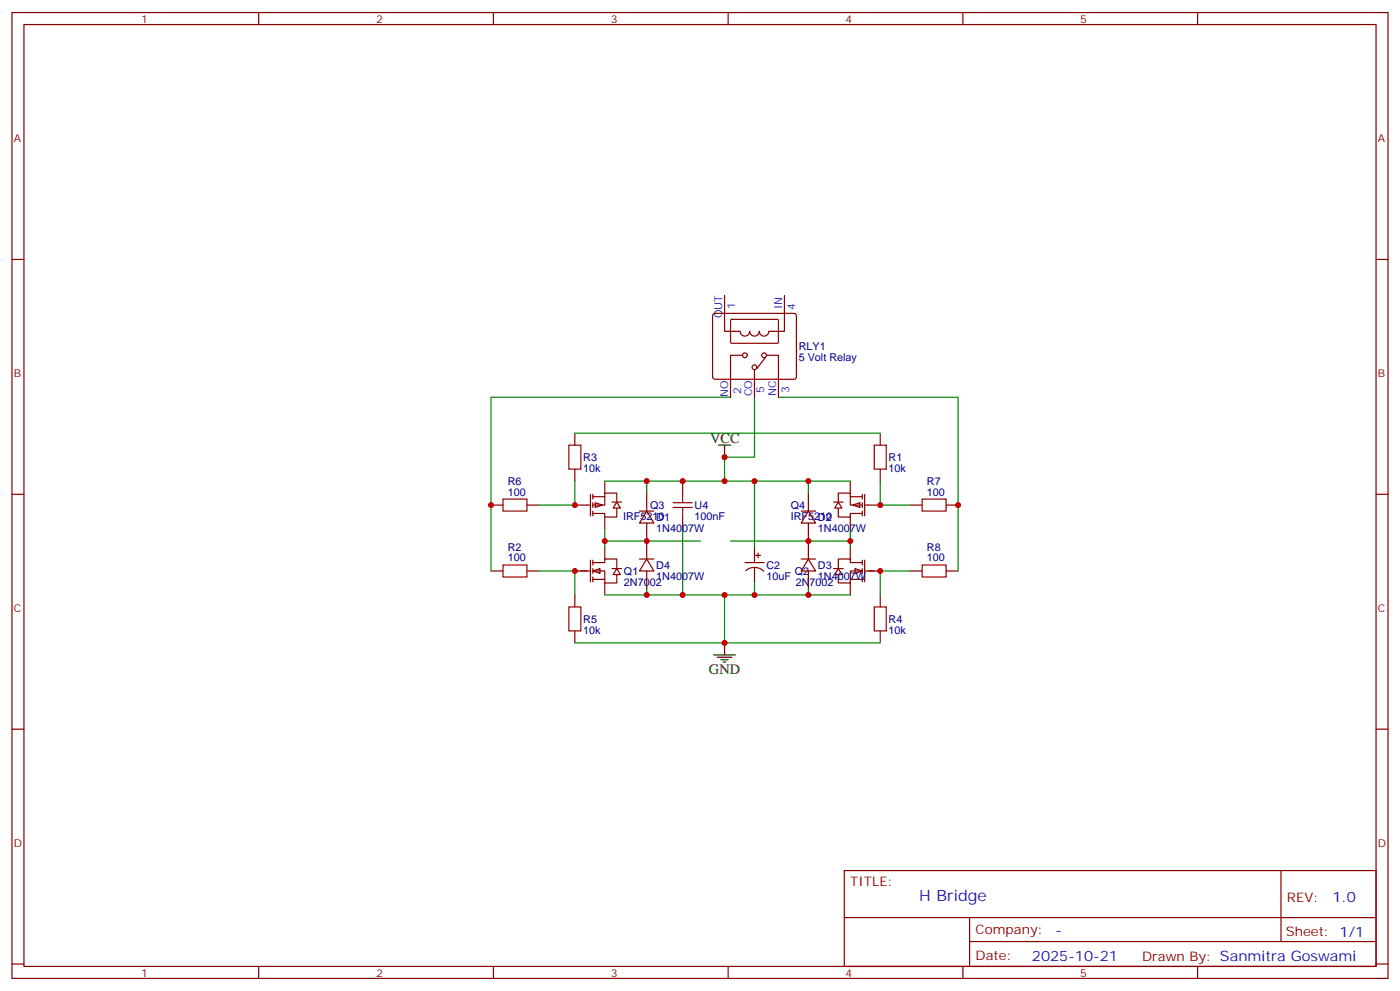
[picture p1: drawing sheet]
<svg xmlns="http://www.w3.org/2000/svg" width="412mm" height="292mm" viewBox="0 0 412 292" stroke-linecap="round" stroke-linejoin="round" font-family="sans-serif">
<g fill="none" stroke="#870000" stroke-width=".35">
<path d="M3.5 3.7h405.4v284.3h-405.4zM7.1 7.2h398.2v277.3h-398.2zM76.2 3.7v3.5M145.3 3.7v3.5M214.5 3.7v3.5M283.6 3.7v3.5M352.8 3.7v3.5M3.5 76.4h3.6M405.3 76.4h3.6M3.5 145.5h3.6M405.3 145.5h3.6M3.5 214.7h3.6"/>
<path d="M405.3 214.7h3.6M248.7 256.3h156.6v28.2h-156.6zM377.3 256.3v20.9M248.7 270.1h156.5M285.6 277.2h119.6M285.6 270.1v14.2M3.5 283.8h3.6M76.2 284.5v3.5M145.3 284.5v3.5M214.5 284.5v3.5M283.6 284.5v3.5M352.8 284.5v3.5"/>
<path d="M405.3 283.8h3.6"/>
</g>
<g fill="#fff" stroke="#870000" stroke-width=".35">
<path d="M174.6 168.1l2.1-.7v1.4z"/>
<path d="M181.7 167.4l1 1.8h-2.1z"/>
</g>
<path d="M169.3 168.1h4.6M173.9 164.9v6.4M174.6 165.6h3.6v-1h3.5v2.8M174.6 168.1h3.6v3.5h3.5v-2.4M174.6 170.6h3.6M174.6 164.9v1.4M174.6 167.4v1.4M174.6 169.9v1.4M178.2 161v3.6M178.2 171.6v3.6M180.3 167.4h2.8" fill="none" stroke="#870000" stroke-width=".35"/>
<g fill="#fff" stroke="#870000" stroke-width=".35">
<path d="M251.9 167.4l2.1 .7-2.1 .7z"/>
<path d="M246.9 167.4l1.1 1.8h-2.1z"/>
</g>
<g fill="none" stroke="#870000" stroke-width=".35">
<path d="M169.3 148.7h4.6M173.9 145.5v6.4M174.6 146.2h3.6M174.6 145.5v1.4M174.6 148v1.4M174.6 150.5v1.4M175.3 148l2.1 .7-2.1 .7zM178.2 141.6v3.6M178.2 152.2v3.6M181.7 149.4v2.8h-3.5v-1h-3.6M181.7 147.6v-2.4h-3.5v3.5h-3.6M245.5 167.4h2.9"/>
<path d="M250.5 170.6h3.5M250.5 161v3.6M250.5 171.6v3.6M254 165.6h-3.5v-1h-3.6v2.8M254 168.1h-3.5v3.5h-3.6v-2.4M254 164.9v1.4M254 167.4v1.4M254 169.9v1.4M254.7 164.9v6.4M254.7 168.1h4.6"/>
</g>
<path d="M181.7 147.8l1 1.8h-2.1z" fill="#fff" stroke="#870000" stroke-width=".35"/>
<path d="M180.3 147.8h2.8M246.9 149.4v2.8h3.6v-1h3.5M246.9 147.6v-2.4h3.6v3.5h3.5M250.5 146.2h3.5M250.5 141.6v3.6M250.5 152.2v3.6M251.2 148.7l2.1-.7v1.4zM254 145.5v1.4M254 148v1.4M254 150.5v1.4M254.7 145.5v6.4M254.7 148.7h4.6" fill="none" stroke="#870000" stroke-width=".35"/>
<path d="M246.9 147.8l1.1 1.8h-2.1z" fill="#fff" stroke="#870000" stroke-width=".35"/>
<g fill="none" stroke="#870000" stroke-width=".35">
<path d="M210.1 92.5l.5-.2h23.3l.5 .2 .2 .5v17.9l-.2 .5-.5 .3h-23.3l-.5-.3-.2-.5v-17.9zM213.4 87v10.5h4.6a1.41 1.41 0 0 0 1.4 1.5 1.41 1.41 0 0 0 1.4-1.5 1.41 1.41 0 0 0 1.5 1.5 1.41 1.41 0 0 0 1.4-1.5 1.41 1.41 0 0 0 1.4 1.5 1.41 1.41 0 0 0 1.4-1.5h4.6v-10.5M218.7 104.6h-3.5v12.3M222.2 108.8v8.1M225.4 105.3l-2.4 3.2M225.8 104.6h3.5v12.3M169.3 127.5v3.6M169.3 138.1v3.5M259.3 127.5v3.6M259.3 138.1v3.5M144.6 148.7h3.6M155.2 148.7h3.5"/>
<path d="M188.4 150.5h4.2M190.5 150.5l2.1 3.5h-4.2zM190.5 145.2v5.3M190.5 154v10.6M201.1 141.6v3.6M201.1 152.2v3.6M236 150.5h4.2M238.1 150.5l2.1 3.5h-4.2zM238.1 145.2v5.3M238.1 154v10.6M245.5 147.8h2.9M268.1 148.7h3.5"/>
<path d="M278.7 148.7h3.5M144.6 168.1h3.6M155.2 168.1h3.5M169.3 175.2v3.5M188.4 164.6h4.2M190.5 164.6l2.1 3.5h-4.2zM190.5 168.1v5.3M219.4 165.6h5.7M219.7 168a3.8 3.8 0 0 1 5.3 .2M222.2 164.6v1M222.2 167v1.1M222.6 163.5h1.4"/>
<path d="M223.3 162.8v1.4M236 164.6h4.2M238.1 164.6l2.1 3.5h-4.2zM238.1 168.1v5.3M259.3 175.2v3.5M268.1 168.1h3.5M278.7 168.1h3.5M169.3 185.7v3.6M259.3 185.7v3.6"/>
<circle cx="219.4" cy="104.6" r=".71"/>
<circle cx="222.3" cy="108.1" r=".71"/>
<circle cx="225.1" cy="104.6" r=".71"/>
</g>
<g fill="none" stroke="#008700" stroke-width=".35">
<path d="M215.2 116.9h-70.6v51.2M222.2 116.9v17.7h-8.8v7M229.3 116.9h52.9v51.2M169.3 127.5h90M169.3 141.6v7.1h-10.6M178.2 155.8v5.2M178.2 141.6h72.3M178.2 159.3h28.2M190.5 141.6v3.6M201.1 155.8v19.4M215.2 159.3h35.3M222.2 141.6v19.4"/>
<path d="M238.1 141.6v3.6M250.5 155.8v5.2M259.3 141.6v7.1h8.8M158.7 168.1h10.6v7.1M178.2 175.2h72.3M190.5 173.4v1.8M213.4 175.2v14.1M222.2 171.6v3.6M238.1 173.4v1.8M268.1 168.1h-8.8v7.1M169.3 189.3h90"/>
</g>
<path d="M167.6 131.1h3.5v7h-3.5zM257.5 131.1h3.6v7h-3.6zM148.2 146.9h7v3.6h-7zM198.3 149.4h5.6M198.3 148h5.6M201.1 145.2v2.8M201.1 149.4v2.8M271.6 146.9h7.1v3.6h-7.1zM148.2 166.3h7v3.6h-7zM167.6 178.7h3.5v7h-3.5zM257.5 178.7h3.6v7h-3.6zM271.6 166.3h7.1v3.6h-7.1z" fill="none" stroke="#a10000" stroke-width=".35"/>
<path d="M211.7 131.1h3.5M213.4 131.1v3.5M222.2 161v3.6M222.2 168.1v3.5M210.3 192.8h6.3M211.3 193.5h4.2M212.4 194.2h2.1M213.1 194.9h.7M213.4 189.3v3.5" fill="none" stroke="#000" stroke-width=".35"/>
<path d="M215.3 94.2l.2-.2 13.6 .1 .2 .3-.1 6.5-.2 .2-13.6-.1-.2-.3z" fill="none" stroke="#870f00" stroke-width=".35"/>
<g fill="#c00">
<circle cx="259.3" cy="168.1" r=".88"/>
<circle cx="169.3" cy="168.1" r=".88"/>
<circle cx="213.4" cy="141.6" r=".88"/>
<circle cx="213.4" cy="175.2" r=".88"/>
<circle cx="213.4" cy="189.3" r=".88"/>
<circle cx="169.3" cy="148.7" r=".88"/>
<circle cx="222.3" cy="141.6" r=".88"/>
<circle cx="201.1" cy="175.2" r=".88"/>
<circle cx="222.3" cy="175.2" r=".88"/>
<circle cx="178.2" cy="159.3" r=".88"/>
<circle cx="250.5" cy="159.3" r=".88"/>
<circle cx="259.3" cy="148.7" r=".88"/>
<circle cx="190.5" cy="141.6" r=".88"/>
<circle cx="190.5" cy="175.2" r=".88"/>
<circle cx="238.1" cy="175.2" r=".88"/>
<circle cx="238.1" cy="141.6" r=".88"/>
<circle cx="144.6" cy="148.7" r=".88"/>
<circle cx="282.2" cy="148.7" r=".88"/>
<circle cx="213.4" cy="134.6" r=".88"/>
<circle cx="190.5" cy="159.3" r=".88"/>
<circle cx="238.1" cy="159.3" r=".88"/>
<circle cx="201.1" cy="141.6" r=".88"/>
</g>
<text font-size="4.6" fill="#00f" x="270.8" y="265.3">H Bridge</text>
<g font-size="4.2">
<text x="209.2" y="130.4">VCC</text>
<text x="208.8" y="198.4">GND</text>
</g>
<g font-size="4.2" fill="#00f">
<text x="392.5" y="265.6">1.0</text>
<text x="310.9" y="275.1">-</text>
<text x="304" y="282.9">2025-10-21</text>
</g>
<g font-size="3.9" fill="#800">
<text x="250.5" y="260.9">TITLE:</text>
<text x="379.1" y="265.6">REV:</text>
<text x="287.4" y="275.1">Company:</text>
<text x="378.7" y="275.7">Sheet: 1/1</text>
<text x="287.4" y="282.8">Date:</text>
<text x="336.4" y="282.8">Drawn By: Sanmitra Goswami</text>
</g>
<g font-size="3.2" fill="#800">
<text x="41.6" y="6.7">1</text>
<text x="110.8" y="6.7">2</text>
<text x="179.9" y="6.7">3</text>
<text x="249.1" y="6.7">4</text>
<text x="318.2" y="6.7">5</text>
<text x="4.1" y="41.8">A</text>
<text x="405.9" y="41.8">A</text>
<text x="4.1" y="110.9">B</text>
<text x="405.9" y="110.9">B</text>
<text x="4.1" y="180.1">C</text>
<text x="405.9" y="180.1">C</text>
<text x="4.1" y="249.2">D</text>
<text x="405.9" y="249.2">D</text>
<text x="41.6" y="287.5">1</text>
<text x="110.8" y="287.5">2</text>
<text x="179.9" y="287.5">3</text>
<text x="249.1" y="287.5">4</text>
<text x="318.2" y="287.5">5</text>
</g>
<g font-size="3.2" fill="#00f">
<text x="212.7" y="93.7" transform="rotate(-90 212.7 93.7)">OUT</text>
<text x="216.6" y="90.8" transform="rotate(-90 216.6 90.8)">1</text>
<text x="230.4" y="91" transform="rotate(-90 230.4 91)">IN</text>
<text x="234.2" y="91.2" transform="rotate(-90 234.2 91.2)">4</text>
<text x="214.5" y="116.9" transform="rotate(-90 214.5 116.9)">NO</text>
<text x="218.4" y="116.1" transform="rotate(-90 218.4 116.1)">2</text>
<text x="221.5" y="116.6" transform="rotate(-90 221.5 116.6)">CO</text>
<text x="225.1" y="115.8" transform="rotate(-90 225.1 115.8)">5</text>
<text x="228.6" y="116.6" transform="rotate(-90 228.6 116.6)">NC</text>
<text x="232.5" y="115.8" transform="rotate(-90 232.5 115.8)">3</text>
</g>
<g font-size="3.2" fill="#000080">
<text x="235.3" y="106.2">5 Volt Relay</text>
<text x="235.3" y="103.2">RLY1</text>
<text x="171.8" y="135.9">R3</text>
<text x="261.8" y="135.9">R1</text>
<text x="149.6" y="142.7">R6</text>
<text x="171.8" y="138.9">10k</text>
<text x="261.8" y="138.9">10k</text>
<text x="273.1" y="142.7">R7</text>
<text x="149.6" y="145.9">100</text>
<text x="191.5" y="149.8">Q3</text>
<text x="204.6" y="149.8">U4</text>
<text x="232.9" y="149.9">Q4</text>
<text x="273.1" y="145.9">100</text>
<text x="183.5" y="153">IRF5210</text>
<text x="193.3" y="153.4">D1</text>
<text x="204.6" y="153">100nF</text>
<text x="232.9" y="153">IRF5210</text>
<text x="240.9" y="153.4">D2</text>
<text x="193.3" y="156.6">1N4007W</text>
<text x="240.9" y="156.6">1N4007W</text>
<text x="149.6" y="165.3">100</text>
<text x="149.6" y="162.1">R2</text>
<text x="193.3" y="167.5">D4</text>
<text x="225.8" y="167.5">C2</text>
<text x="240.9" y="167.5">D3</text>
<text x="273.1" y="165.3">100</text>
<text x="273.1" y="162.1">R8</text>
<text x="183.8" y="172.4">2N7002</text>
<text x="183.8" y="169.2">Q1</text>
<text x="193.3" y="170.7">1N4007W</text>
<text x="225.8" y="170.6">10uF</text>
<text x="234.2" y="169.3">Q2</text>
<text x="234.4" y="172.4">2N7002</text>
<text x="240.9" y="170.7">1N4007W</text>
<text x="171.8" y="183.5">R5</text>
<text x="261.8" y="183.5">R4</text>
<text x="171.8" y="186.5">10k</text>
<text x="261.8" y="186.5">10k</text>
</g>
</svg>
